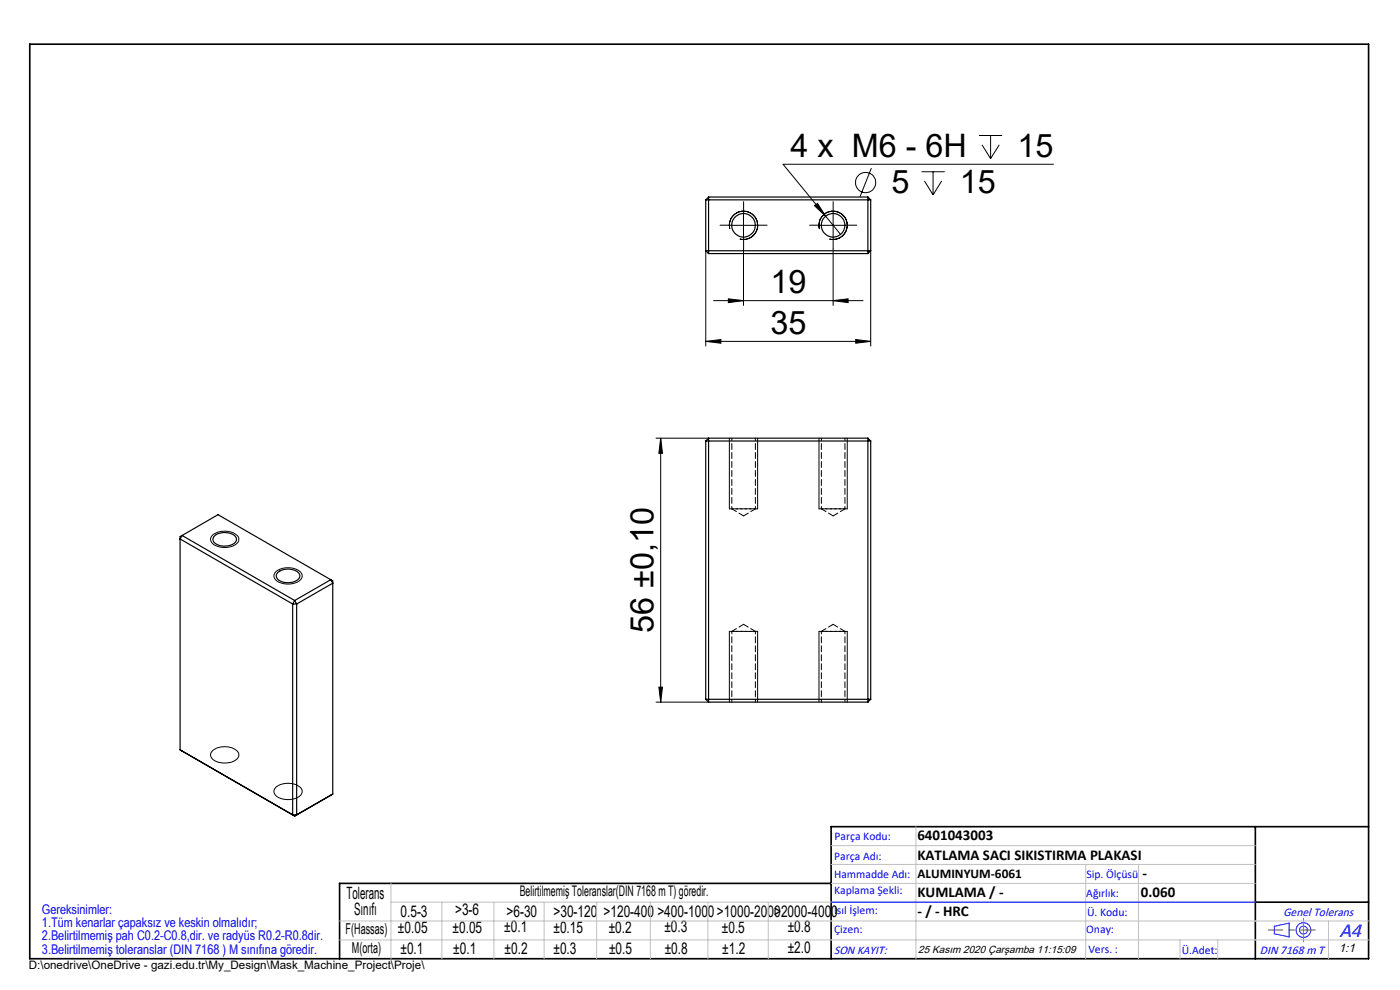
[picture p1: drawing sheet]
<svg xmlns="http://www.w3.org/2000/svg" width="297mm" height="210mm" viewBox="0 0 297 210" stroke-linecap="round" stroke-linejoin="round" font-family="sans-serif">
<g fill="none" stroke="#000" stroke-width=".21">
<path d="M184.9 35.7l-2.5 6.1M195.5 36.4h4.9M196.1 38.4l1.8 2.9M197.9 36.4v4.9M199.8 38.4l-1.9 2.9M207.7 28.7h4.9M208.3 30.7l1.8 2.9M210.1 28.7v4.9M212 30.7l-1.9 2.9M223.5 34.8h-57.4l12.2 14.9M149.7 53.2v20.2M154.8 48.6a2.99 2.99 0 0 1 2.7-3.8 2.99 2.99 0 0 1 3.2 3.3 2.99 2.99 0 0 1-3.7 2.6"/>
<path d="M155.2 47.8h5M157.7 52.8v12M157.7 45.3v5M172.8 43.6l.6-.5 1.8 2.8zM173.8 48.6a2.99 2.99 0 0 1 2.7-3.8 2.99 2.99 0 0 1 3.2 3.3 2.99 2.99 0 0 1-3.7 2.6M174.2 47.8h5M176.7 52.8v12M176.7 45.3v5M184.7 53.2v20.2M149.7 72.4l3.2-.4v.8zM149.7 72.4h35M151.4 63.8h31.7"/>
<path d="M154.5 63.4l3.2 .4-3.2 .4zM176.7 63.8l3.2-.4v.8zM181.5 72l3.2 .4-3.2 .4zM139.2 92.9h11.1M140.2 92.9l.3 3.3h-.7zM140.2 92.9v56M154.7 92.9v15M160.7 92.9v15M173.7 92.9v15M179.7 92.9v15M45.1 113.5a4.2 4.2 0 0 1 5.5 .4 1.5 1.5 0 0 1-1.4 2 3.9 3.9 0 0 1-4.4-1 1.13 1.13 0 0 1 .3-1.4zM58.5 121.3a4.1 4.1 0 0 1 5.5 .4 1.62 1.62 0 0 1-1.6 2 3.8 3.8 0 0 1-4.2-1 1.13 1.13 0 0 1 .3-1.4z"/>
<path d="M154.7 133.9v15M160.7 133.9v15M173.7 133.9v15M179.7 133.9v15M45.1 159.2a4.2 4.2 0 0 1 5.5 .4v.2a1.73 1.73 0 0 1-1.6 1.9 3.7 3.7 0 0 1-4.3-1.2 1.2 1.2 0 0 1 .4-1.3zM139.2 148.9h11.1M139.8 145.8h.7l-.3 3.1zM58.5 167a4.2 4.2 0 0 1 5.5 .4 1.62 1.62 0 0 1-1.6 2 3.8 3.8 0 0 1-4.2-1 1.13 1.13 0 0 1 .3-1.4z"/>
<circle cx="183.6" cy="38.7" r="2.16"/>
</g>
<g fill="none" stroke="#00f" stroke-width=".21">
<path d="M176.3 191.4h90M270.3 196.5l3.2-.7v2.9l-3.2-.6z"/>
<circle cx="276.5" cy="197.3" r="1.57"/>
<circle cx="276.5" cy="197.3" r=".83"/>
</g>
<path d="M6.3 9.4h284v194h-284zM266.3 175.4v28M290.3 175.4h-114v28M176.3 187.4h-104.3v16M266.3 191.4h24" fill="none" stroke="#000" stroke-width=".35"/>
<path d="M279 197.3h-9.9" fill="none" stroke="#f00" stroke-width=".21" stroke-dasharray="30.5 1.3 1.3 1.3" stroke-dashoffset="27.4"/>
<path d="M276.5 197.3v2.5M276.5 197.3v-2.5" fill="none" stroke="#808080" stroke-width=".21" stroke-dasharray="30.5 1.3 1.3 1.3"/>
<g fill="none" stroke="#c0c0c0" stroke-width=".21">
<path d="M176.3 179.4h90M194.3 175.4v28M72 199.4h218.3M72 195.4h218.3M82.9 187.4v16M82.9 191.4h183.4M93.7 191.4v12M104.8 191.4v12M115.4 191.4v12M126.6 191.4v12M138 191.4v12M150.2 191.4v12"/>
<path d="M163 191.4v12M176.3 183.4h90M176.3 187.4h90M230.3 183.4v20M241.5 183.4v20M250.3 199.4v4M258.3 199.4v4M281.8 195.4v8"/>
</g>
<path d="M155.2 47.8h-2.5M157.7 45.3v-2.5M157.7 50.3v2.5M160.2 47.8h2.5M174.2 47.8h-2.5M176.7 45.3v-2.5M176.7 50.3v2.5M179.2 47.8h2.5" fill="none" stroke="#000" stroke-width=".21" stroke-dasharray="30.5 1.3 1.3 1.3"/>
<path d="M154.7 107.9h6M173.7 107.9h6M160.7 133.9h-6M179.7 133.9h-6" fill="none" stroke="#000" stroke-width=".21" stroke-dasharray="1.3 .6" stroke-dashoffset=".5"/>
<g fill="#000">
<path d="M149.7 72.4l3.2-.4v.8zM181.5 72l3.2 .4-3.2 .4zM154.5 63.4l3.2 .4-3.2 .4zM176.7 63.8l3.2-.4v.8zM172.8 43.6l2.4 2.3-1.8-2.8z"/>
<path d="M139.8 145.8h.7l-.3 3.1zM140.2 92.9l.3 3.3h-.7z"/>
</g>
<g fill="none" stroke="#000" stroke-width=".25">
<path d="M149.7 42.4h35M149.7 53.2l.6 .6M149.7 53.2h35M149.7 42.4v10.8M150.3 41.8l-.6 .6M150.3 41.8v12M150.3 41.8h33.8M150.3 53.8h33.8M184.1 41.8v12M184.1 41.8l.6 .6M184.7 42.4v10.8M184.7 53.2l-.6 .6"/>
<path d="M149.7 93.5v54.8M149.7 93.5h35M150.3 92.9v56M150.3 92.9l-.6 .6M150.3 92.9h33.8M184.1 92.9v56M184.1 92.9l.6 .6M184.7 93.5v54.8M38.6 113.6l23.9 13.8M38.6 113.6l-.4 .7 23.9 13.8M38.6 113.6l-.4 .2v45.3M38.6 113.6l7.6-4.4 24 13.8"/>
<path d="M45.5 113.7a3.4 3.4 0 0 1 4.5 .1 1.1 1.1 0 0 1-.9 1.8 3.3 3.3 0 0 1-3.8-.8l-.1-.4zM58.9 121.5a3.4 3.4 0 0 1 4.6 .3 1.3 1.3 0 0 1-1.2 1.6 3.1 3.1 0 0 1-3.6-.9l-.1-.4zM62.1 128.1h.8M62.1 128.1v44.8M62.5 127.4l.4 .7M62.5 127.4l-.4 .7M62.9 128.1v44.8M70.2 123l-7.7 4.4M70.2 123l.4 .7-7.7 4.4M70.2 123l.4 .2v45.2M38.2 159.1l24.3 14M38.2 159.1l.4 .2"/>
<path d="M149.7 148.3h35M149.7 148.3l.6 .6M150.3 148.9h33.8M184.7 148.3l-.6 .6M62.1 172.9h.8M62.1 172.9l.4 .2M62.9 172.9l-.4 .2M70.6 168.4l-8.1 4.7M70.6 168.4l-.4 .3"/>
<circle cx="157.7" cy="47.8" r="2.49"/>
<circle cx="176.7" cy="47.8" r="2.5"/>
</g>
<path d="M155.2 107.9h5M174.2 107.9h5M160.2 133.9h-5M179.2 133.9h-5" fill="none" stroke="#000" stroke-width=".21" stroke-dasharray="1.3 .6"/>
<path d="M155.2 92.9v15M174.2 92.9v15M160.2 107.9v-15M179.2 107.9v-15M155.2 133.9v15M174.2 133.9v15M160.2 148.9v-15M179.2 148.9v-15" fill="none" stroke="#000" stroke-width=".21" stroke-dasharray="1.3 .6" stroke-dashoffset=".8"/>
<path d="M155.2 107.9l2.5 1.5M157.7 109.4l2.5-1.5M174.2 107.9l2.5 1.5M176.7 109.4l2.5-1.5M157.7 132.4l-2.5 1.5M160.2 133.9l-2.5-1.5M176.7 132.4l-2.5 1.5M179.2 133.9l-2.5-1.5" fill="none" stroke="#000" stroke-width=".21" stroke-dasharray="1.3 .6" stroke-dashoffset=".1"/>
<g font-size="6.9">
<text x="167.7" y="33.3">4 x M6 - 6H</text>
<text x="215.8" y="33.3">15</text>
<text x="189.1" y="41">5</text>
<text x="203.7" y="41">15</text>
<text x="163.4" y="62.2">19</text>
<text x="163.4" y="70.9">35</text>
<text x="138.6" y="134.3" transform="rotate(-90 138.6 134.3)">56 ±0,10</text>
</g>
<text font-size="4.4" fill="#00f" x="284.2" y="198.7">A4</text>
<g font-size="3.6">
<text x="73.5" y="190.7">Tolerans</text>
<text x="75.1" y="194.1">Sınıfı</text>
</g>
<g font-size="3.4">
<text x="84.4" y="198">±0.05</text>
<text x="85" y="194.4">0.5-3</text>
<text x="96" y="197.8">±0.05</text>
<text x="96.5" y="194.2">&gt;3-6</text>
<text x="107" y="197.8">±0.1</text>
<text x="107.5" y="194.5">&gt;6-30</text>
<text x="117.4" y="194.5">&gt;30-120</text>
<text x="117.4" y="197.9">±0.15</text>
<text x="128" y="194.5">&gt;120-400</text>
<text x="129.1" y="197.8">±0.2</text>
<text x="139.5" y="194.5">&gt;400-1000&gt;1000-2000&gt;2000-4000</text>
<text x="140.9" y="197.8">±0.3</text>
<text x="153.1" y="197.8">±0.5</text>
<text x="167.1" y="197.7">±0.8</text>
<text x="85" y="202.3">±0.1</text>
<text x="96.2" y="202.3">±0.1</text>
<text x="107" y="202.3">±0.2</text>
<text x="117.4" y="202.4">±0.3</text>
<text x="129.2" y="202.3">±0.5</text>
<text x="141" y="202.3">±0.8</text>
<text x="153.2" y="202.3">±1.2</text>
<text x="167.1" y="202.2">±2.0</text>
</g>
<g font-size="3.2">
<text x="194.6" y="178.2">6401043003</text>
<text x="194.6" y="182.4">KATLAMA SACI SIKISTIRMA PLAKASI</text>
<text x="194.6" y="190.2">KUMLAMA / -</text>
<text x="242" y="190.2">0.060</text>
<text x="242.4" y="186.2">-</text>
<text x="194.6" y="194.3">- / - HRC</text>
<text x="73.3" y="198.1">F(Hassas)</text>
<text x="74.7" y="202.2">M(orta)</text>
</g>
<text font-size="3.1" x="110.3" y="190.1">Belirtilmemiş Toleranslar(DIN 7168 m T) göredir.</text>
<text font-size="2.8" x="194.6" y="186.2">ALUMINYUM-6061</text>
<g font-size="2.8" fill="#0000e8">
<text x="8.9" y="193.8">Gereksinimler:</text>
<text x="8.9" y="196.6">1.Tüm kenarlar çapaksız ve keskin olmalıdır;</text>
<text x="8.9" y="199.5">2.Belirtilmemiş pah C0.2-C0.8,dir. ve radyüs R0.2-R0.8dir.</text>
<text x="8.9" y="202.3">3.Belirtilmemiş toleranslar (DIN 7168 ) M sınıfına göredir.</text>
</g>
<g font-size="2.6" fill="#00f">
<text x="272.3" y="194.3">Genel Tolerans</text>
<text x="176.9" y="202.3">SON KAYIT:</text>
<text x="267.3" y="202.4">DIN 7168 m T</text>
</g>
<text font-size="2.6" x="284" y="202">1:1</text>
<g font-size="2.5" fill="#00f">
<text x="177" y="178.2">Parça Kodu:</text>
<text x="177" y="182.4">Parça Adı:</text>
<text x="176.9" y="186.2">Hammadde Adı:</text>
<text x="177" y="189.7">Kaplama Şekli:</text>
<text x="230.5" y="190.2">Ağırlık:</text>
<text x="230.5" y="186.2">Sip. Ölçüsü</text>
<text x="176.9" y="193.9">Isıl İşlem:</text>
<text x="177" y="197.8">Çizen:</text>
<text x="230.4" y="197.8">Onay:</text>
<text x="230.6" y="194.3">Ü. Kodu:</text>
<text x="230.9" y="202.1">Vers. :</text>
<text x="250.7" y="202.4">Ü.Adet:</text>
</g>
<text font-size="2.5" x="6.1" y="205.5">D:\onedrive\OneDrive - gazi.edu.tr\My_Design\Mask_Machine_Project\Proje\</text>
<text font-size="2.2" x="194.8" y="202.1">25 Kasım 2020 Çarşamba 11:15:09</text>
</svg>
